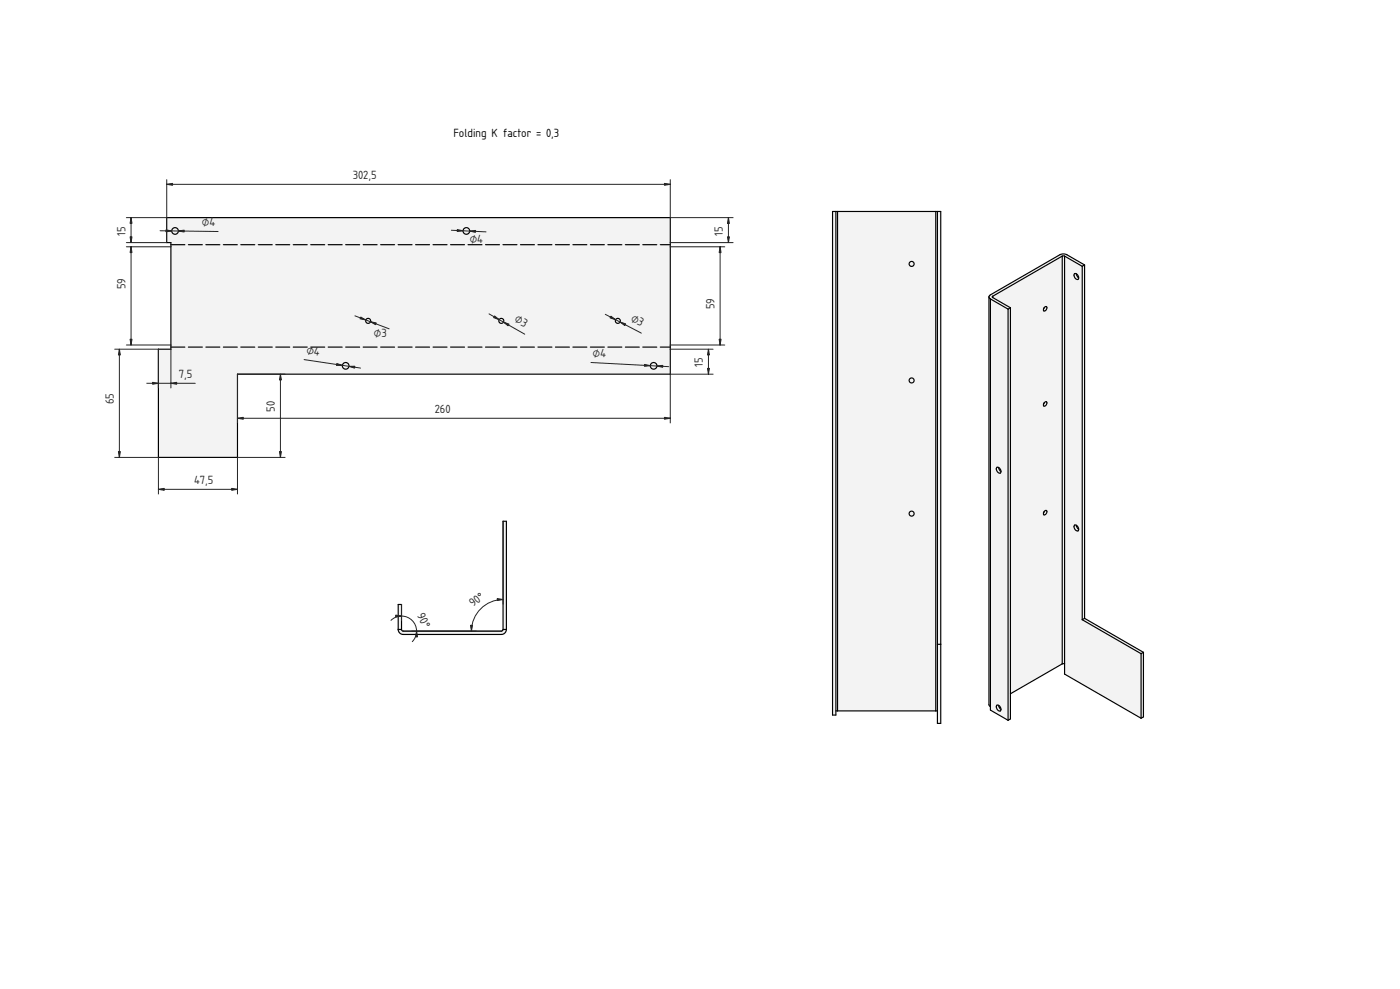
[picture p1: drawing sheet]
<svg xmlns="http://www.w3.org/2000/svg" width="841mm" height="594mm" viewBox="0 0 841 594" stroke-linecap="round" stroke-linejoin="round" font-family="sans-serif">
<g fill="#f1f3f5">
<path d="M500 127h65v308h-2v-8h-61v3h-2z" fill-rule="evenodd"/>
<path d="M503 127h59v300h-59z" fill-rule="evenodd"/>
<path d="M500 127h2v303h-2z" fill-rule="evenodd"/>
<path d="M563 127h2v260h-2z" fill-rule="evenodd"/>
<path d="M562 127h1v300h-1z" fill-rule="evenodd"/>
<path d="M502 127h1v300h-1z" fill-rule="evenodd"/>
<path d="M563 387h2v48h-2z" fill-rule="evenodd"/>
<circle cx="548" cy="159" r="1.5"/>
<circle cx="548" cy="309" r="1.5"/>
<circle cx="548" cy="229" r="1.5"/>
</g>
<g fill="none" stroke="#000" stroke-width=".7">
<path d="M502 127v303h-2v-303h65v308h-2v-308M503 127v300M562 127v300M563 387h2M502 427h61"/>
<circle cx="548" cy="159" r="1.5"/>
<circle cx="548" cy="229" r="1.5"/>
<circle cx="548" cy="309" r="1.5"/>
</g>
<g fill="#f1f3f5">
<path d="M595 177l42-24h3l12 6v212l35 21v39h-2l-45-26v-6h-1l-32 18v15l-1 1-11-6v-2l-1-2v-245z" fill-rule="evenodd"/>
<path d="M596 178l42-24v245l-31 18v-232l-11-6z" fill-rule="evenodd"/>
<path d="M640 154l10 6v212l35 21v38l-45-26z" fill-rule="evenodd"/>
<path d="M595 180l11 6v247l-11-6z" fill-rule="evenodd"/>
<path d="M606 186l1-1v247l-1 1z" fill-rule="evenodd"/>
<path d="M638 154h2v245h-2z" fill-rule="evenodd"/>
<path d="M650 160l2-1v212l-2 1z" fill-rule="evenodd"/>
<path d="M594 178l1 2v245l-1-2z" fill-rule="evenodd"/>
<path d="M595 177l42-24h3l12 6-2 1-12-6-42 24v1l11 6-1 1-11-7-1-1z" fill-rule="evenodd"/>
<path d="M650 372l2-1 35 21-2 1z" fill-rule="evenodd"/>
<path d="M685 393l2-1v39h-2z" fill-rule="evenodd"/>
<path d="M645 165a1.9 1.9 0 0 1 3 1 1.9 1.9 0 0 1-1 2l-1-1z" fill-rule="evenodd"/>
<path d="M599 424a1.9 1.9 0 0 1 2 1 1.9 1.9 0 0 1-1 2l-1-1z" fill-rule="evenodd"/>
<path d="M599 281a1.9 1.9 0 0 1 2 1 1.9 1.9 0 0 1-1 2l-1-1z" fill-rule="evenodd"/>
<path d="M645 316a1.9 1.9 0 0 1 3 1 1.9 1.9 0 0 1-1 2l-1-1z" fill-rule="evenodd"/>
<path d="M645 165l2-1 1 3a.9 .9 0 0 1-1 1 .9 .9 0 0 1-1-1l-1-1z" fill-rule="evenodd"/>
<path d="M599 281h1l1 2a.9 .9 0 0 1 0 1 1 1 0 0 1-2 0v-2z" fill-rule="evenodd"/>
<path d="M645 316h2l1 2a.9 .9 0 0 1-1 1 .9 .9 0 0 1-1-1l-1-1z" fill-rule="evenodd"/>
<path d="M599 424h1l1 2a.9 .9 0 0 1 0 1 1 1 0 0 1-2 0v-2z" fill-rule="evenodd"/>
<path d="M627 307a1 1 0 0 1 2 0 .9 .9 0 0 1 0 1 1 1 0 0 1-1 1 1 1 0 0 1-1-1z" fill-rule="evenodd"/>
<path d="M627 185a1.1 1.1 0 0 1 2-1 1 1 0 0 1 0 2 1 1 0 0 1-1 1 1 1 0 0 1-1-1z" fill-rule="evenodd"/>
<path d="M627 242a1.1 1.1 0 0 1 2-1 1 1 0 0 1 0 2 1 1 0 0 1-1 1 1 1 0 0 1-1-1z" fill-rule="evenodd"/>
<path d="M627 307a1 1 0 0 1 2 0 .9 .9 0 0 1 0 1 1 1 0 0 1-1 1 1 1 0 0 1-1-1z" fill-rule="evenodd"/>
<path d="M627 185a1.1 1.1 0 0 1 2-1 1 1 0 0 1 0 2 1 1 0 0 1-1 1 1 1 0 0 1-1-1z" fill-rule="evenodd"/>
<path d="M627 242a1.1 1.1 0 0 1 2-1 1 1 0 0 1 0 2 1 1 0 0 1-1 1 1 1 0 0 1-1-1z" fill-rule="evenodd"/>
<path d="M600 424l1 2z" fill-rule="evenodd"/>
<path d="M647 164l1 3z" fill-rule="evenodd"/>
<path d="M647 316l1 2z" fill-rule="evenodd"/>
<path d="M600 281l1 2z" fill-rule="evenodd"/>
<path d="M596 178v1z" fill-rule="evenodd"/>
<path d="M627 307v1z" fill-rule="evenodd"/>
<path d="M627 242v1z" fill-rule="evenodd"/>
<path d="M627 185v1z" fill-rule="evenodd"/>
</g>
<g fill="none" stroke="#000" stroke-width=".7">
<path d="M638 154h2M638 154l-42 24M638 154v245M640 154l10 6M640 154v251l45 26M650 160v212M652 159l-12-6h-3l-42 24-1 1M652 159l-2 1M652 159v212M594 178v245l1 2M594 178l1 2M595 180v247l11 6"/>
<path d="M595 180l11 6M596 178v1M596 179l11 6M645 165a1.9 1.9 0 0 1 3 1 1.9 1.9 0 0 1-1 2l-1-1zM647 164l1 3M606 186v247M607 185l-1 1M607 185v247l-1 1M627 185a1 1 0 0 1 2 0 1 1 0 0 1 0 1h-1a.8 .8 0 0 1-1 1 1 1 0 0 1 0-2zM627 185v1M627 242a1 1 0 0 1 2 0 1 1 0 0 1 0 1l-1 1a.8 .8 0 0 1-1 0 .8 .8 0 0 1 0-1zM627 242v1"/>
<path d="M599 281a1.9 1.9 0 0 1 2 1 1.9 1.9 0 0 1-1 2l-1-1zM600 281l1 2M627 307a1 1 0 0 1 2 0 1 1 0 0 1 0 2h-1a.8 .8 0 0 1-1 0 .8 .8 0 0 1 0-1zM627 307v1M645 316a1.9 1.9 0 0 1 3 1 1.9 1.9 0 0 1-1 2l-1-1zM647 316l1 2M650 372l35 21M652 371l35 21M652 371l-2 1M638 399h2M638 399l-31 18M685 393v38"/>
<path d="M687 392v39h-2M687 392l-2 1M599 424a1.9 1.9 0 0 1 2 1 1.9 1.9 0 0 1-1 2l-1-1zM600 424l1 2"/>
</g>
<g fill="#f1f3f5">
<path d="M100 131h303v94h-260v50h-48v-65h8v-64h-3z" fill-rule="evenodd"/>
<path d="M103 147h300v62h-300z" fill-rule="evenodd"/>
<path d="M95 210h8v-1h300v16h-260v50h-48z" fill-rule="evenodd"/>
<path d="M100 131h303v16h-300v-1h-3z" fill-rule="evenodd"/>
<circle cx="105" cy="139" r="2"/>
<circle cx="208" cy="220" r="2"/>
<circle cx="393" cy="220" r="2"/>
<circle cx="280" cy="139" r="2"/>
<circle cx="371" cy="193" r="1.5"/>
<circle cx="301" cy="193" r="1.5"/>
<circle cx="221" cy="193" r="1.5"/>
</g>
<g fill="none" stroke="#000" stroke-width=".7">
<path d="M100 131h303v94h-260v50h-48v-65h8v-64h-3z"/>
<circle cx="105" cy="139" r="2"/>
<circle cx="280" cy="139" r="2"/>
<circle cx="221" cy="193" r="1.5"/>
<circle cx="301" cy="193" r="1.5"/>
<circle cx="371" cy="193" r="1.5"/>
<circle cx="208" cy="220" r="2"/>
<circle cx="393" cy="220" r="2"/>
</g>
<path d="M103 147h300M103 209h300" fill="none" stroke="#000" stroke-width=".7" stroke-dasharray="8.4 2.1"/>
<g fill="none" stroke="#212529" stroke-width=".6">
<path d="M100 111h303M100 108v23h-24M403 108v23h37M79 131v15M96 139h35M271 138l21 1M438 131v15M76 146h24M76 148h27M79 148v59M403 146h37M403 148h32"/>
<path d="M433 148v59M213 190l21 8M294 189l21 12M364 189l21 11M69 210h26v23M72 210v65M76 207h27M103 210v23M183 216l34 5M355 218l47 2M403 210h25M403 207h32"/>
<path d="M426 210v15M88 230h29M168 225v50M171 225h-28v29M428 225h-25v29M143 251h260M69 275h26v22M171 275h-28v22M95 294h48"/>
</g>
<g fill="#212529" stroke="#212529" stroke-width=".6">
<path d="M399 110l4 1h-4z"/>
<path d="M100 111l4-1v1z"/>
<path d="M79 131v3h-1z"/>
<path d="M78 142h1v4z"/>
<path d="M107 139l4-1v1z"/>
<path d="M100 138l3 1h-3z"/>
<path d="M282 139l4-1v2z"/>
<path d="M275 138l3 1h-3z"/>
<path d="M202 218l4 1-4 1z"/>
<path d="M210 220h3v1z"/>
<path d="M387 219l4 1h-4z"/>
<path d="M395 220l3-1v2z"/>
<path d="M223 193l3 1v1z"/>
<path d="M217 190l3 2h-4z"/>
<path d="M302 193l4 2-1 1z"/>
<path d="M297 190l3 2-3-1z"/>
<path d="M372 193l4 2-1 1z"/>
<path d="M367 190l3 2-4-1z"/>
<path d="M168 271h1l-1 4z"/>
<path d="M168 225l1 3h-1z"/>
<path d="M72 210v3h-1z"/>
<path d="M71 271h1v4z"/>
<path d="M79 148v4h-1z"/>
<path d="M78 204h1v3z"/>
<path d="M103 230h3v1z"/>
<path d="M92 230h3l-3 1z"/>
<path d="M95 294l4-1v2z"/>
<path d="M139 293l4 1-4 1z"/>
<path d="M143 251h3v1z"/>
<path d="M399 251h4l-4 1z"/>
<path d="M425 221h1v4z"/>
<path d="M426 210v3h-1z"/>
<path d="M432 204h1v3z"/>
<path d="M433 148v4h-1z"/>
<path d="M437 142h1v4z"/>
<path d="M438 131v3h-1z"/>
</g>
<g fill="#f1f3f5">
<path d="M239 363h2v15l1 1h60v-66h2v65l-1 2-2 1h-59l-2-1-1-1z" fill-rule="evenodd"/>
<path d="M239 378h2l1 1h59l1-1h2v2l-3 1h-59l-2-1z" fill-rule="evenodd"/>
<path d="M302 313h2v65h-2z" fill-rule="evenodd"/>
<path d="M239 363h2v15h-2z" fill-rule="evenodd"/>
</g>
<path d="M239 378l1 2 2 1h59l3-1v-2M239 378v-15h2v15M239 378h2M241 378l1 1h59l1-1M302 378h2M302 378v-65h2v65" fill="none" stroke="#000" stroke-width=".7"/>
<path d="M302 313v50M235 373a9 9 0 0 1 13 0 9 9 0 0 1 0 12M241 363v10M242 379h59M302 360a19 19 0 0 0-19 19" fill="none" stroke="#212529" stroke-width=".6"/>
<g fill="#212529" stroke="#212529" stroke-width=".6">
<path d="M250 379l1 4h-1z"/>
<path d="M238 369l3 1-3 1z"/>
<path d="M299 360h3l-3 1z"/>
<path d="M283 376h1l-1 3z"/>
</g>
<text font-size="6.7" x="272" y="82">Folding K factor = 0,3</text>
<g font-size="6.7" fill="#212529">
<text x="212" y="107">302,5</text>
<text x="121" y="136" transform="rotate(1 121 136)">⌀4</text>
<text x="75" y="142" transform="rotate(-90 75 142)">15</text>
<text x="434" y="142" transform="rotate(-90 434 142)">15</text>
<text x="282" y="146">⌀4</text>
<text x="75" y="174" transform="rotate(-90 75 174)">59</text>
<text x="429" y="186" transform="rotate(-90 429 186)">59</text>
<text x="309" y="193" transform="rotate(30 309 193)">⌀3</text>
<text x="378" y="193" transform="rotate(28 378 193)">⌀3</text>
<text x="225" y="203">⌀3</text>
<text x="184" y="213" transform="rotate(9 184 213)">⌀4</text>
<text x="356" y="214" transform="rotate(3 356 214)">⌀4</text>
<text x="422" y="221" transform="rotate(-90 422 221)">15</text>
<text x="107" y="227">7,5</text>
<text x="68" y="243" transform="rotate(-90 68 243)">65</text>
<text x="165" y="247" transform="rotate(-90 165 247)">50</text>
<text x="261" y="248">260</text>
<text x="117" y="291">47,5</text>
<text x="284" y="365" transform="rotate(-39 284 365)">90°</text>
<text x="250" y="369" transform="rotate(65 250 369)">90°</text>
</g>
</svg>
